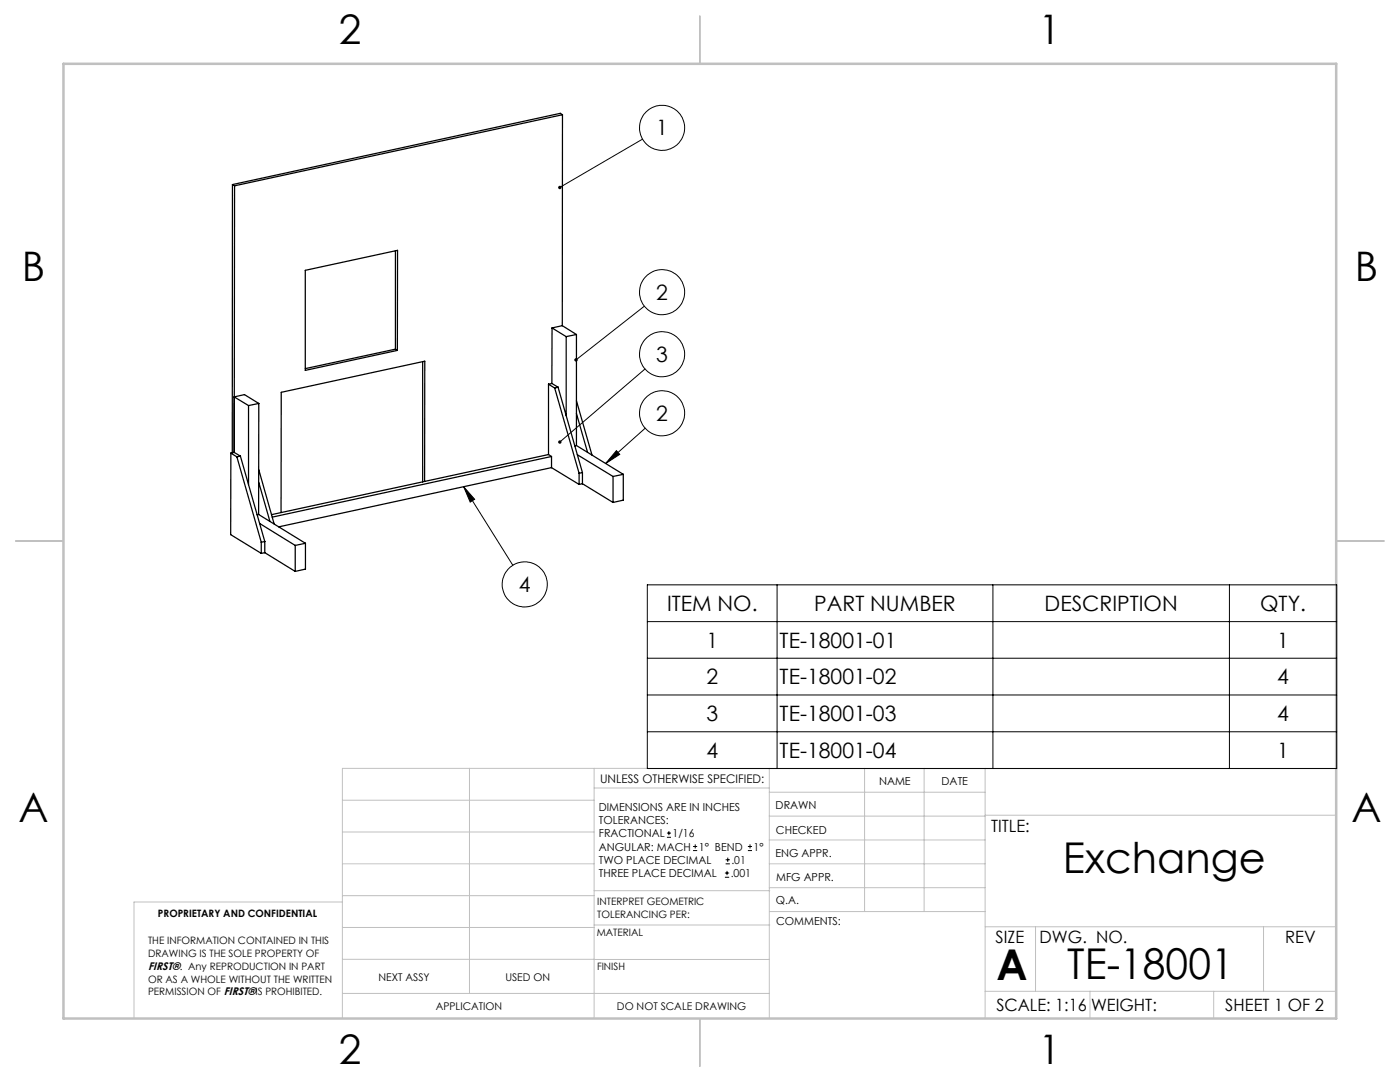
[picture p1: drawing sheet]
<svg xmlns="http://www.w3.org/2000/svg" width="279mm" height="216mm" viewBox="0 0 279 216" stroke-linecap="round" stroke-linejoin="round" font-family="sans-serif">
<g fill="none" stroke="#c0c0c0" stroke-width=".2">
<path d="M68.3 159.7h50.3M93.7 153.3v44.9M118.6 153.3v49.9M118.6 157.2h34.9M153.5 153.3v49.9M153.5 158.1h43.1M172.5 153.3v28.6M184.4 153.3v28.6M196.6 153.3v49.9M266.7 153.3h-198.4v49.9M68.3 178.7h50.3M68.3 172.4h50.3"/>
<path d="M68.3 166h50.3M68.3 180h-41.6v23.2M118.6 177.7h35M153.5 167.6h43.1M153.5 162.8h43.1M153.5 172.4h43.1M153.5 177.1h43.1M196.6 162.7h70.1M68.3 198.2h85.2M68.3 191.4l85.2 .1M68.3 185.1h50.3M118.6 184.6h35"/>
<path d="M153.6 181.9h43M196.6 197.8h70.1M196.6 184.9h70.1M206.7 184.9v12.9M217.5 197.8v5.4M242.2 197.8v5.4M252.2 184.9v12.9"/>
</g>
<path d="M139.7 3.2v9.5M3.1 107.9h9.6M266.7 107.9h9.5M139.7 203.2v9.6" fill="none" stroke="#c0c0c0" stroke-width=".25"/>
<path d="M12.7 12.7h254v190.5h-254z" fill="none" stroke="#c0c0c0" stroke-width=".5"/>
<g fill="none" stroke="#000" stroke-width=".2">
<path d="M128.2 27.8l-16.5 9.6M128.6 61.1l-13.7 10.7M128.7 73.6l-17 14.6M92.5 97.1l9.8 15.7M92.5 97.1l2.2 2.5-.9 .6zM123 89.9l.7 .8-2.8 1.8zM128.8 85.4l-7.9 7.1M129.2 116.7h137.6v36.7h-137.6zM155.1 116.7v36.7M198.2 116.7v36.7M245.4 116.7v36.7M129.2 131.3h137.6"/>
<path d="M129.2 138.7h137.6M129.2 124h137.6M129.2 146h137.6M133.1 167.1h.8M133.1 166.2h.8M133.5 165.8v.9M138.3 169.7h.8M138.3 168.9h.8M138.7 168.5v.8M144.7 175h.8M144.7 174.2h.8M144.8 172.4h.9"/>
<path d="M144.8 171.6h.9M145.1 173.8v.8M145.2 171.1v.9M149.3 169.7h.8M149.3 168.9h.8M149.7 168.5v.8"/>
<circle cx="132.1" cy="25.5" r="4.5"/>
<circle cx="132.1" cy="58.3" r="4.5"/>
<circle cx="132.1" cy="70.7" r="4.5"/>
<circle cx="132.1" cy="82.5" r="4.5"/>
<circle cx="104.7" cy="116.6" r="4.5"/>
</g>
<path d="M114.7 71.6v.4l.2-.2-.2 .2a.34 .34 0 0 0 .5 .1 .34 .34 0 0 0 0-.5 .34 .34 0 0 0-.5 0zM111.5 37.2l-.1 .4 .3-.2-.3 .2a.34 .34 0 0 0 .5 .1 .34 .34 0 0 0 .1-.5 .34 .34 0 0 0-.5 0zM123 89.9l.7 .8-2.8 1.8zM111.4 88l.1 .4 .2-.2-.2 .2a.35 .35 0 0 0 .5 0 .35 .35 0 0 0-.1-.5 .35 .35 0 0 0-.5 .1zM92.5 97.1l2.2 2.5-.9 .6z" fill="#000"/>
<g fill="none" stroke="#000" stroke-width=".25">
<path d="M46.4 36.8v53.6M46.4 36.8l.4 .3M46.8 37.1l-.1 53.2M112.3 22.9l-65.5 14.2M112.3 22.9l-.1 42.1M112.3 22.9l-.5-.3-65.4 14.2M60.9 53.9l18.4-3.9v19.9l-18.4 4zM78.9 50.1v19.6M46.7 79.2v11.1M46.7 79.2l2.9 1.7M46.7 79.2l2.1-.5 2.8 1.8M78.9 69.7l.4 .2"/>
<path d="M78.9 69.7l-18 3.9M84.3 72.1v24.1M109.5 76.7l1.2 .7M109.5 76.7v14M110.1 76.5l-.6 .2M110.1 76.5l1.3 .8M110.2 65.4l-.1 11.1M110.2 65.4l2.8 1.8M110.7 77.4l4.9 17M111.4 77.3l-.7 .1M111.4 77.3l4.8 17M112.2 65l-2 .4"/>
<path d="M112.2 65l2.8 1.7M113 67.2v15.7M115 66.7v22.2l9.4 5.8M115 80l3.1 10.8M115 66.7l-2 .5M46.1 90.4l1.2 .8M46.1 90.4l-.1 16.3 6.1 3.7M46.7 90.3l-.6 .1M46.7 90.3l1.3 .7M47.3 91.2l4.8 17M48 91l-.7 .2M48 91l4.8 17.1"/>
<path d="M49.6 80.9v15.8M51.6 96.3l2.3 7.7M51.6 93.7l3.1 10.9M51.6 80.5v22.2M51.6 80.5l-2 .4M84.7 96.1l.1-24-28.7 6.2v24M109.5 90.7l.6 .4M109.5 90.7l-55.3 12M110.1 91.1l-55.8 12.1M110.1 91.1v2.2M110.1 93.3l-54.5 11.8M110.1 93.3l5.5 3.4"/>
<path d="M115 82.5l2.3 7.8M115 88.9l-.3 .1M115.2 90.7l7.1 4.4M115.6 94.4v2.3M116.2 94.3l-.6 .1M116.2 96.5l-.6 .2M116.2 94.3v2.2M116.2 96.5l6.1 3.8M122.3 95.1v5.2M124.4 94.7l-2.1 .4M124.4 94.7v5.1l-2.1 .5M51.6 102.7h-.3"/>
<path d="M51.6 102.7l9.4 5.7M51.8 104.5l7.1 4.3M52.1 108.2v2.2M52.8 108.1l-.7 .1M52.8 110.3l-.7 .1M52.8 108.1v2.2M52.8 110.3l6.1 3.7M58.9 108.8v5.2M61 108.4l-2.1 .4M61 108.4v5.2l-2.1 .4"/>
</g>
<g font-size="8.5">
<text x="212.1" y="174.2">Exchange</text>
<text x="198.9" y="195.5">A</text>
<text x="213" y="195.4">TE-18001</text>
</g>
<g font-size="8.1">
<text x="67.6" y="8.9">2</text>
<text x="207.3" y="8.9">1</text>
<text x="4.4" y="56.2">B</text>
<text x="270.4" y="56.2">B</text>
<text x="3.7" y="164.1">A</text>
<text x="269.7" y="164.1">A</text>
<text x="67.6" y="212.4">2</text>
<text x="207.3" y="212.4">1</text>
</g>
<g font-size="4.2">
<text x="131" y="27">1</text>
<text x="131" y="59.8">2</text>
<text x="131" y="72.1">3</text>
<text x="131" y="83.9">2</text>
<text x="103.6" y="118.1">4</text>
<text x="133.1" y="121.9">ITEM NO.</text>
<text x="162.5" y="121.9">PART NUMBER</text>
<text x="208.5" y="121.9">DESCRIPTION</text>
<text x="251.5" y="121.9">QTY.</text>
<text x="141" y="129.2">1</text>
<text x="155.6" y="129.2">TE-18001-01</text>
<text x="254.9" y="129.2">1</text>
<text x="141" y="136.5">2</text>
<text x="155.6" y="136.5">TE-18001-02</text>
<text x="254.9" y="136.5">4</text>
<text x="141" y="143.9">3</text>
<text x="155.6" y="143.9">TE-18001-03</text>
<text x="254.9" y="143.9">4</text>
<text x="141" y="151.2">4</text>
<text x="155.6" y="151.2">TE-18001-04</text>
<text x="254.9" y="151.2">1</text>
</g>
<g font-size="3.4">
<text x="197.8" y="166">TITLE:</text>
<text x="198.7" y="188.1">SIZE</text>
<text x="207.5" y="188.1">DWG. NO.</text>
<text x="256.5" y="188.2">REV</text>
<text x="198.8" y="201.7">SCALE: 1:16</text>
<text x="217.7" y="201.8">WEIGHT:</text>
<text x="244.5" y="201.7">SHEET 1 OF 2</text>
</g>
<text font-size="2.4" x="119.8" y="156.2">UNLESS OTHERWISE SPECIFIED:</text>
<g font-size="2.2">
<text x="119.5" y="161.8">DIMENSIONS ARE IN INCHES</text>
<text x="154.8" y="161.4">DRAWN</text>
<text x="175.4" y="156.6">NAME</text>
<text x="187.9" y="156.7">DATE</text>
<text x="119.5" y="164.4">TOLERANCES:</text>
<text x="119.5" y="167.1">FRACTIONAL</text>
<text x="134.2" y="167.1">1/16</text>
<text x="154.9" y="166.3">CHECKED</text>
<text x="119.5" y="172.4">TWO PLACE DECIMAL</text>
<text x="119.5" y="169.7">ANGULAR: MACH</text>
<text x="139.5" y="169.7">1° BEND</text>
<text x="146" y="172.4">.01</text>
<text x="150.4" y="169.7">1°</text>
<text x="154.8" y="171">ENG APPR.</text>
<text x="119.5" y="175">THREE PLACE DECIMAL</text>
<text x="145.8" y="175">.001</text>
<text x="154.9" y="175.7">MFG APPR.</text>
<text x="154.9" y="180.4">Q.A.</text>
<text x="154.9" y="184.6">COMMENTS:</text>
<text x="29.6" y="193.5">FIRST®. Any REPRODUCTION IN PART</text>
</g>
<g font-size="2.1">
<text x="75.5" y="195.7">NEXT ASSY</text>
<text x="100.9" y="195.7">USED ON</text>
<text x="86.9" y="201.5">APPLICATION</text>
<text x="123.1" y="201.6">DO NOT SCALE DRAWING</text>
</g>
<g font-size="2">
<text x="31.5" y="182.9">PROPRIETARY AND CONFIDENTIAL</text>
<text x="119.2" y="180.6">INTERPRET GEOMETRIC</text>
<text x="119.2" y="183.1">TOLERANCING PER:</text>
<text x="29.6" y="188.5">THE INFORMATION CONTAINED IN THIS</text>
<text x="29.6" y="191">DRAWING IS THE SOLE PROPERTY OF</text>
<text x="119.1" y="186.7">MATERIAL</text>
<text x="29.6" y="196.1">OR AS A WHOLE WITHOUT THE WRITTEN</text>
<text x="119.1" y="193.5">FINISH</text>
<text x="29.6" y="198.6">PERMISSION OF FIRST®IS PROHIBITED.</text>
</g>
</svg>
